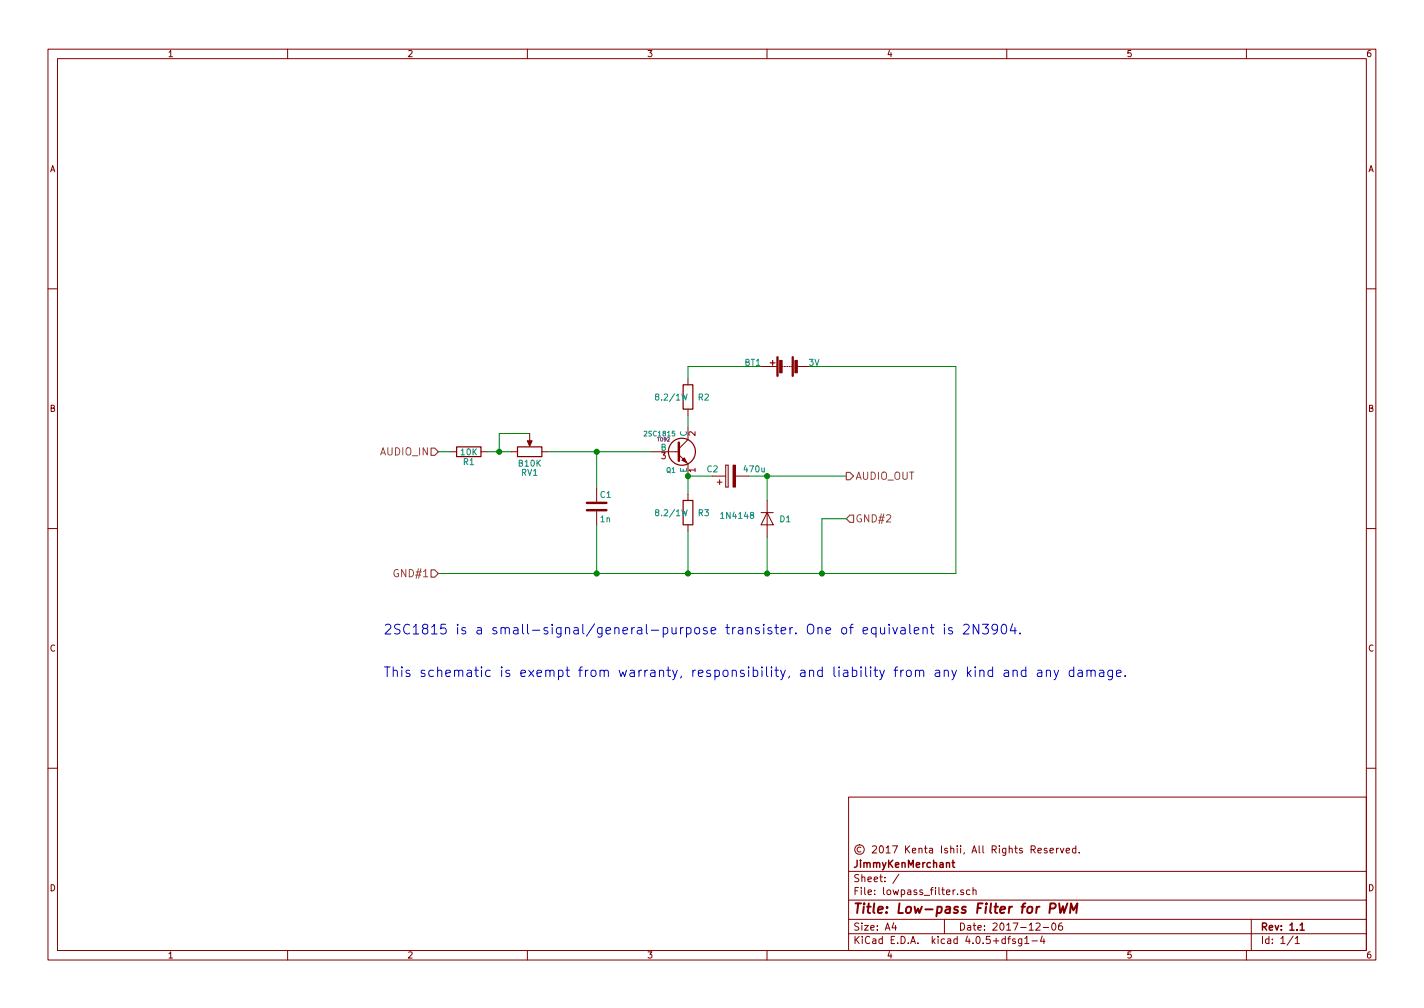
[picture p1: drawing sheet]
<svg xmlns="http://www.w3.org/2000/svg" width="297mm" height="210mm" viewBox="0 0 297 210" stroke-linecap="round" stroke-linejoin="round" font-family="sans-serif">
<g fill="none" stroke="#840000" stroke-width=".21">
<path d="M10 10.3h277v189.9h-277zM12 12.2h273v186.1h-273zM60 10.3v1.9M110 10.3v1.9M160 10.3v1.9M210 10.3v1.9M260 10.3v1.9M10 60.2h2M143.5 79v1.3M158.7 76.4h3.4M163.1 76.4h.2M163.6 76.4h.2"/>
<path d="M164.1 76.4h.2M164.6 76.4h.2M165.1 76.4h.3M166.4 76.4h2.5M285 60.2h2M94 94.2h1.2M100.3 94.2h1.3M106.7 94.2h1.2M110.5 90.4v2.3M113 94.2h1.3M135.9 94.2h5.7M141.6 94.9l1.9 1.9v2.5"/>
<path d="M143.5 89.1v2.6l-1.9 1.9M143.5 85.3v1.3M148.6 99.3h2.8M151.4 97v4.6zM151.4 97h.5zM151.9 97v4.6zM153.4 99.3h2.8M10 110.3h2M124.5 101.8v2.8M124.5 106.7v2.8M143.5 103.1v1.3M143.5 109.5v1.2"/>
<path d="M149.6 100.6h1M150.1 100.1v1M151.4 101.6h.5zM158.7 106.9h2.6M160 106.9l1.3 2.6h-2.6zM160 104.4v7.6M285 110.3h2M10 160.2h2M177 166.3h108v32h-108zM215.1 177.2l.7-.1 .2-.2-.1-.3-.2-.2h-.6v1.5M215.4 177.2l.6 .7M216.5 177.4l.7-.1v-.3l-.5-.1-.2 .2 .1 .7h.6"/>
<path d="M218.4 177l-.4-.1-.2 .2 .1 .3 .5 .1v.3h-.6M219 177.4l.7-.1v-.3l-.4-.1-.3 .2 .1 .7h.6M220.4 176.9v1M220.8 176.9l-.4 .3M221.2 176.9l.3 1 .4-1M222.4 177.4l.7-.1v-.3l-.5-.1-.2 .2 .1 .7h.6M224.4 177l-.4-.1-.3 .3 .1 .6 .2 .1 .4-.1M224.4 176.4v1.5M225.1 177.8v.1M285 160.2h2M60 198.3v1.9M110 198.3v1.9"/>
<path d="M160 198.3v1.9M177 194.8h108M177 191.8h108M177 187.8h108M177 181.8h108M186.4 192.5l-.3 1h.9M186.8 193v1M187.5 182.3l-1.3 2M197 191.8v3M199.7 186.5v.1M201 185.7l-.4-.1-.2 .2 .1 .2 .5 .2v.3h-.6M202.3 185.7l-.4-.1-.3 .3 .1 .6 .2 .1 .4-.1"/>
<path d="M203 185.7l.2-.1 .4 .1v.9M203 185.1v1.5M210 198.3v1.9M210.2 195.8h.6M210.8 195.3l-.4 .2v1.3M211.8 195.9l-.4-.1-.2 .2 .1 .3 .5 .1v.3h-.6M213.1 195.8v1.4l-.2 .1h-.4M213.1 195.9l-.4-.1-.3 .3 .1 .6 .2 .1 .4-.1M213.8 195.8l.4-.5v1.5M213.8 196.8h.8M215.3 196.3h1.1M216.1 192.7l.6-.2 .3 .5-1 1h1"/>
<path d="M217.4 195.2l-.4 1.1h1M217.6 193.5h1.1M217.8 195.8v1M219.5 192.7l.2-.2a.8 .8 0 0 1 .6 .8 .8 .8 0 0 1-.6 .7l-.3-.5zM221.5 192.5l-.4 .1a1.11 1.11 0 0 0-.1 1.3l.4 .1 .2-.1 .1-.5-.3-.3-.4 .1-.2 .2M260 198.3v1.9M261 191.8v6.5M269.7 195.2l-1.2 2M270.2 195.8l.4-.5v1.5M270.2 196.8h.8"/>
</g>
<path d="M198.6 179.9h.5M198.8 179.4v1.3l.3 .2M271.2 193l.4-.5v1.5M271.2 194h.9" fill="none" stroke="#840000" stroke-width=".3"/>
<path d="M219 189.5l1-.1a.56 .56 0 0 0 .1-.9l-1-.1-.2 2M220.9 188.4l.3 2 .5-1.4 .2 1.4 .8-2M223.2 190.4l.2-2 .5 1.5 .8-1.5-.2 2" fill="none" stroke="#840000" stroke-width=".41"/>
<g fill="none" stroke="#840000" stroke-width=".25">
<path d="M160.7 75.7h1M161.2 75.2v1M95.2 93.2h5.1v2h-5.1zM107.9 93.2h5.1v2h-5.1zM142.5 80.3h2v5h-2zM142.5 104.4h2v5.1h-2z"/>
<circle cx="142.2" cy="94.2" r="2.82"/>
</g>
<path d="M141.6 92.3v3.8M122.4 106.4h4.1M122.4 104.9h4.1" fill="none" stroke="#840000" stroke-width=".51"/>
<g fill="#840000" stroke="#840000" stroke-width=".21">
<path d="M142.2 96l.5-.5 .6 1z"/>
<path d="M165.2 74.4h.3v4.1h-.3z"/>
<path d="M162.1 74.4h.2v4.1h-.2z"/>
<path d="M165.8 75.2h.5v2.6h-.5z"/>
<path d="M162.6 75.2h.5v2.6h-.5z"/>
<path d="M152.9 97h.5v4.6h-.5z"/>
<path d="M110 91.9h1l-.5 1.2z"/>
</g>
<g fill="#008400" stroke="#008400" stroke-width=".25">
<circle cx="143.5" cy="99.3" r=".51"/>
<circle cx="160" cy="119.6" r=".51"/>
<circle cx="143.5" cy="119.6" r=".51"/>
<circle cx="160" cy="99.3" r=".51"/>
<circle cx="124.5" cy="94.2" r=".51"/>
<circle cx="124.5" cy="119.6" r=".51"/>
<circle cx="171.5" cy="119.6" r=".51"/>
<circle cx="104.1" cy="94.2" r=".51"/>
</g>
<g fill="none" stroke="#008400" stroke-width=".21">
<path d="M158.7 76.4h-15.2v2.6M168.9 76.4h30.5v43.2h-108M91.4 94.2h2.6M101.6 94.2h5.1M110.5 90.4h-6.4v3.8M114.3 94.2h21.6M124.5 94.2v7.6M143.5 86.6v2.5M148.6 99.3h-5.1v3.8M156.2 99.3h20.3M160 99.3v5.1M124.5 109.5v10.1"/>
<path d="M143.5 110.7v8.9M160 112v7.6M176.5 108.2h-5.1v11.4"/>
</g>
<path d="M89.9 93.5h.8l.7 .7-.7 .8h-.8zM176.5 98.5h.8l.8 .8-.8 .8h-.8zM89.9 118.9h.8l.7 .7-.7 .8h-.8zM177.3 107.4h.8v1.6h-.8l-.8-.8z" fill="none" stroke="#848400" stroke-width=".25"/>
<g fill="none" stroke="#0000c2" stroke-width=".21">
<path d="M183.7 130.9l.1 1.2 .4 .1 .3-.2M184.5 130.9v1.3M185.5 130.2v.2M185.5 130.9v1.3M186.2 130.9l.5 1.3 .5-1.3M188 131h.7l.1 1.2M188.8 131.4l-.7 .1a.39 .39 0 0 0-.3 .3 .39 .39 0 0 0 .3 .4l.7-.1M189.8 130.2v1.7l.2 .3M190.7 131.6l1-.2-.1-.4-.6-.1-.3 .3 .1 .9h.8M192.5 131.1l.1-.1a.5 .5 0 0 1 .8 .2v1M192.5 130.9v1.3M194.1 130.9h.7"/>
<path d="M194.3 130.2v1.7l.5 .3M197 130.2v.2M197 130.9v1.3M198.6 131l-.5-.1-.2 .3 .1 .3 .6 .2v.4h-.7M201 130.4l.3-.2h.5l.3 .2 .1 .4-.1 .3-1.2 1.1h1.3M203.4 139.1v.2M203.4 139.8v1.3M204.2 130.2v2l-1.2-2v2M204.4 140l.1-.1a.5 .5 0 0 1 .8 .2v1M204.4 139.8v1.3M204.9 130.2h1.3l-.7 .8a.53 .53 0 0 1 .7 .4v.4l-.2 .3-.8 .1-.3-.2M207.1 139.9a.68 .68 0 0 0-.9 .1v.9l.3 .2 .6-.1"/>
<path d="M207.1 139.1v2M208.1 131.1l-.4 .4h-.4l-.4-.4v-.5l.2-.3 .6-.1 .3 .2a1.35 1.35 0 0 1-.5 1.8h-.4M209.1 130.3a.47 .47 0 0 1 .8 .3l.1 .9-.2 .5-.3 .2a1.08 1.08 0 0 1-.5-1.8zM209.5 139.9h.8l.1 1.2M211.2 130.1l-.5 1.5h1.3M211.3 140l.1-.1a.5 .5 0 0 1 .8 .2v1M211.3 139.8v1.3M211.7 130.9v1.3M212.8 132v.2M214 139.9a.68 .68 0 0 0-.9 .1v.9l.3 .2 .6-.1M214 139.1v2M216.5 139.9h.7l.1 1.2"/>
<path d="M218.3 140l.1-.1a.5 .5 0 0 1 .7 .2v1M218.3 139.8v1.3M219.9 139.8l.4 1.3M220.8 139.8l-.6 1.8-.3 .2M224 139.9a.68 .68 0 0 0-.9 .1v.9l.3 .2 .6-.1M224 139.1v2M224.9 139.9h.8l.1 1.2M226.7 140l.1-.1a.5 .5 0 0 1 .8 .2v1M226.7 139.8v1.3M229.4 139.9h.7l.2 1.2M232.1 139.8l-.1 1.8a.52 .52 0 0 1-.8 .1M232.1 139.9a.68 .68 0 0 0-.9 .1v.9l.3 .2 .6-.1"/>
<path d="M210.4 140.3l-.7 .1a.39 .39 0 0 0-.3 .3 .39 .39 0 0 0 .3 .4l.7-.1M217.3 140.3l-.7 .1a.39 .39 0 0 0-.3 .3 .39 .39 0 0 0 .3 .4l.7-.1M225.8 140.3l-.7 .1a.39 .39 0 0 0-.3 .3 .39 .39 0 0 0 .3 .4l.7-.1M227.6 140.1a.49 .49 0 0 1 .7-.2l.1 1.2M230.3 140.3l-.7 .1a.39 .39 0 0 0-.3 .3 .39 .39 0 0 0 .3 .4l.7-.1M232.9 140.5l1-.2-.1-.4-.6-.1-.3 .3 .1 .9h.8M234.7 140.9v.2"/>
</g>
<g font-size="2.8" fill="#0000c2">
<text x="80" y="132.3">2SC1815 is a small-signal/general-purpose transister. One of equivalent is 2N3904.</text>
<text x="80" y="141.2">This schematic is exempt from warranty, responsibility, and liability from any kind and any damage.</text>
</g>
<text font-size="2.8" fill="#840000" x="178" y="190.5">Title: Low-pass Filter for PWM</text>
<g font-size="2.1" fill="#848400">
<text x="79.4" y="95">AUDIO_IN</text>
<text x="178.5" y="100.1">AUDIO_OUT</text>
<text x="178.5" y="109">GND#2</text>
<text x="82.4" y="120.4">GND#1</text>
</g>
<g font-size="2.1" fill="#840000">
<text x="178" y="178">© 2017 Kenta Ishii, All Rights Reserved.</text>
<text x="178" y="184">Sheet: /</text>
<text x="178" y="181">JimmyKenMerchant</text>
<text x="178" y="186.7">File: lowpass_filter.sch</text>
<text x="178" y="196.9">KiCad E.D.A. kicad 4.0.5+dfsg1-4</text>
<text x="178" y="194.1">Size: A4</text>
<text x="200" y="194.1">Date: 2017-12-06</text>
<text x="263" y="194.1">Rev: 1.1</text>
<text x="263" y="196.9">Id: 1/1</text>
</g>
<g font-size="1.8" fill="#840000">
<text x="35" y="11.9">1</text>
<text x="85" y="11.9">2</text>
<text x="135" y="11.9">3</text>
<text x="185" y="11.9">4</text>
<text x="235" y="11.9">5</text>
<text x="285" y="11.9">6</text>
<text x="10.4" y="35.9">A</text>
<text x="285.4" y="35.9">A</text>
<text x="10.4" y="85.9">B</text>
<text x="285.4" y="85.9">B</text>
<text x="137.9" y="95.8">3</text>
<text x="145" y="90.9" transform="rotate(-90 145 90.9)">2</text>
<text x="145" y="98.5" transform="rotate(-90 145 98.5)">1</text>
<text x="10.4" y="135.9">C</text>
<text x="285.4" y="135.9">C</text>
<text x="10.4" y="185.9">D</text>
<text x="285.4" y="185.9">D</text>
<text x="35" y="199.9">1</text>
<text x="85" y="199.9">2</text>
<text x="135" y="199.9">3</text>
<text x="185" y="199.9">4</text>
<text x="235" y="199.9">5</text>
<text x="285" y="199.9">6</text>
</g>
<g font-size="1.8" fill="#008484">
<text x="155.3" y="76.3">BT1</text>
<text x="168.7" y="76.3">3V</text>
<text x="137.2" y="83.5">8.2/1W</text>
<text x="145.7" y="83.5">R2</text>
<text x="96.2" y="94.9">10K</text>
<text x="137.8" y="94">B</text>
<text x="143.3" y="91.1" transform="rotate(-90 143.3 91.1)">C</text>
<text x="96.7" y="97">R1</text>
<text x="108.2" y="97.3">B10K</text>
<text x="108.8" y="99.2">RV1</text>
<text x="143.3" y="98.6" transform="rotate(-90 143.3 98.6)">E</text>
<text x="147.5" y="98.5">C2</text>
<text x="155.3" y="98.5">470u</text>
<text x="125.2" y="103.8">C1</text>
<text x="137.2" y="107.6">8.2/1W</text>
<text x="145.7" y="107.6">R3</text>
<text x="125.2" y="108.9">1n</text>
<text x="150.7" y="108.2">1N4148</text>
<text x="162.7" y="108.9">D1</text>
</g>
<g font-size="1.4" fill="#008484">
<text x="134.6" y="91">2SC1815</text>
<text x="139" y="98.6">Q1</text>
</g>
<text font-size="1" fill="#840084" x="137.2" y="92">TO92</text>
</svg>
